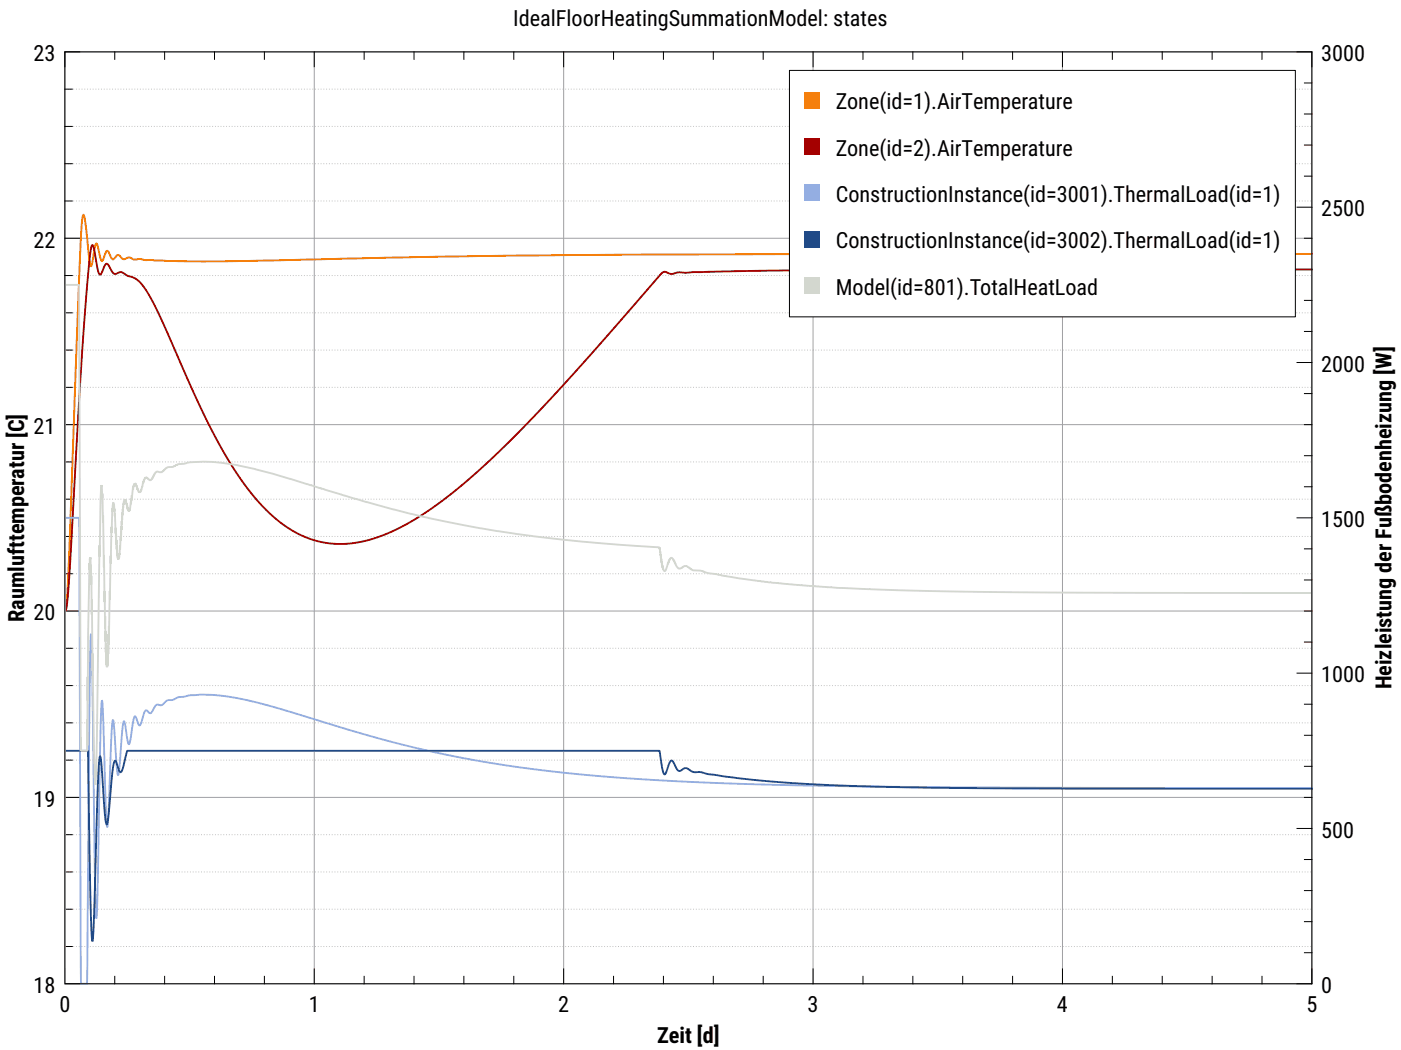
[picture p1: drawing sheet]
<svg xmlns="http://www.w3.org/2000/svg" width="200mm" height="150mm" viewBox="0 0 200 150" stroke-linecap="round" stroke-linejoin="round" font-family="sans-serif">
<g fill="none" stroke="#c0c0c0" stroke-width=".14" stroke-dasharray=".1 .3" stroke-linecap="butt">
<path d="M9.3 18.1h178M9.3 12.7h178M9.3 39.3h178M9.3 28.7h178M9.3 23.4h178M9.3 55.3h178M9.3 50h178M9.3 44.7h178M9.3 76.6h178M9.3 71.3h178M9.3 66h178M9.3 97.9h178"/>
<path d="M9.3 92.6h178M9.3 81.9h178M9.3 119.2h178M9.3 108.5h178M9.3 103.2h178M9.3 135.2h178M9.3 129.8h178M9.3 124.5h178"/>
</g>
<path d="M9.3 7.4h178v133.1h-178zM44.9 7.4v133.1M80.5 7.4v133.1M116.1 7.4v133.1M151.7 7.4v133.1M9.3 34h178M9.3 60.6h178M9.3 87.2h178M9.3 113.9h178" fill="none" stroke="#a0a0a4" stroke-width=".14"/>
<g fill="none" stroke="#000" stroke-width=".14">
<path d="M9.3 7.4v2.1M9.3 18.1h1M9.3 12.7h1M9.3 7.4h2.1M16.4 7.4v1.1M23.5 7.4v1.1M30.6 7.4v1.1M37.7 7.4v1.1M44.9 7.4v2.1M52 7.4v1.1M59.1 7.4v1.1M66.2 7.4v1.1"/>
<path d="M73.4 7.4v1.1M80.5 7.4v2.1M87.6 7.4v1.1M94.7 7.4v1.1M101.8 7.4v1.1M109 7.4v1.1M116.1 7.4v2.1M123.2 7.4v1.1M130.3 7.4v1.1M137.4 7.4v1.1M144.6 7.4v1.1M151.7 7.4v2.1"/>
<path d="M158.8 7.4v1.1M165.9 7.4v1.1M173.1 7.4v1.1M180.2 7.4v1.1M185.2 7.4h2.1v2.1M186.2 16.3h1.1M186.2 11.8h1.1M9.3 39.3h1M9.3 28.7h1M9.3 23.4h1M9.3 34h2.1M185.2 29.6h2.1"/>
<path d="M186.2 34h1.1M186.2 38.5h1.1M186.2 25.2h1.1M186.2 20.7h1.1M9.3 55.3h1M9.3 50h1M9.3 44.7h1M185.2 51.8h2.1M186.2 56.2h1.1M186.2 47.3h1.1M186.2 42.9h1.1M9.3 76.6h1"/>
<path d="M9.3 71.3h1M9.3 66h1M9.3 60.6h2.1M185.2 73.9h2.1M186.2 60.6h1.1M186.2 78.4h1.1M186.2 69.5h1.1M186.2 65.1h1.1M9.3 97.9h1M9.3 92.6h1M9.3 81.9h1M9.3 87.2h2.1"/>
<path d="M185.2 96.1h2.1M186.2 87.2h1.1M186.2 91.7h1.1M186.2 82.8h1.1M9.3 119.2h1M9.3 108.5h1M9.3 103.2h1M9.3 113.9h2.1M185.2 118.3h2.1M186.2 113.9h1.1M186.2 109.4h1.1M186.2 105h1.1"/>
<path d="M186.2 100.6h1.1M9.3 138.4v2.1M9.3 135.2h1M9.3 129.8h1M9.3 124.5h1M16.4 139.4v1.1M23.5 139.4v1.1M30.6 139.4v1.1M37.7 139.4v1.1M44.9 138.4v2.1M52 139.4v1.1M59.1 139.4v1.1"/>
<path d="M66.2 139.4v1.1M73.4 139.4v1.1M80.5 138.4v2.1M87.6 139.4v1.1M94.7 139.4v1.1M101.8 139.4v1.1M109 139.4v1.1M116.1 138.4v2.1M123.2 139.4v1.1M130.3 139.4v1.1M137.4 139.4v1.1M144.6 139.4v1.1"/>
<path d="M151.7 138.4v2.1M158.8 139.4v1.1M165.9 139.4v1.1M173.1 139.4v1.1M180.2 139.4v1.1M186.2 136h1.1M186.2 131.6h1.1M186.2 127.2h1.1M186.2 122.7h1.1M187.3 138.4v2.1h-2.1M9.3 140.5h2.1"/>
</g>
<path d="M187.3 36.3l-96.5 .1-24.7 .2-34.6 .7h-6.1l-4.9-.2a1.68 1.68 0 0 0-1.2 0h-.2a1 1 0 0 0-1.4-.1l-.4-.2a.42 .42 0 0 0-.6-.3l-.6 .5-.2-.1-.3-.7a.26 .26 0 0 0-.1-.3 .26 .26 0 0 0-.3 0l-.5 1.2-.2 .1-.2-.5-.3-1.3a.51 .51 0 0 0-.3-.6l-.2 .5-.4 2.4-.1 .3a3.9 3.9 0 0 1-.4-1.9l-.4-4.4-.3-1-.2 1.4-.3 5.5-1.4 37.4a125.5 125.5 0 0 1-.6 12.1l-.1 .1" fill="none" stroke="#f57900" stroke-width=".26"/>
<path d="M187.3 38.5h-64.3l-14.9 .2-10.5 .2a4 4 0 0 0-1.8 .2l-.8-.3-.3 .1-1.4 1.4a494.9 494.9 0 0 1-17.3 19.4 113.6 113.6 0 0 1-12.3 11.4 32.2 32.2 0 0 1-11.2 6 13.9 13.9 0 0 1-13.6-3.4 38.9 38.9 0 0 1-8-10.9l-3.1-6.4-5.7-12.7a9.6 9.6 0 0 0-2.9-4l-1.1-.4a1.14 1.14 0 0 0-1.6-.2l-.4-.2-.6-1-.3-.2-.3 .2-.5 1.2-.1 .1-.1-.1-.3-.8-.5-3-.2-.3-.1 .1a25.9 25.9 0 0 0-.6 5.2l-1.1 14.5-1.2 22.3a97.6 97.6 0 0 1-.7 9.7l-.1 .4h-.1" fill="none" stroke="#a40000" stroke-width=".26"/>
<path d="M9.3 73.9h2l.3 66.6h.8l.1-.9 .3-38.8 .2-10.3a186.8 186.8 0 0 1 .3 12.7l.3 22.5 .2 5.5 .1-4.1 .5-23.8 .2-3.3 .1 2.4 .4 13.3 .2 2.4 .2-2.6 .4-10.5 .2-2.2 .2 1.3 .4 5.6 .2 1 .2-1.3 .3-4.4a3.9 3.9 0 0 1 .3-2l.2 .5 .3 2.3 .2 .5a1.68 1.68 0 0 0 .3-1.2l.3-2 .3-.8 .1 .2 .5 1.1a.29 .29 0 0 0 .3-.4l.4-1.5a.25 .25 0 0 1 .2-.2 .25 .25 0 0 1 .3 0l.2 .3h.2l.8-1.1 .2-.1 .6 .1 .7-.7h.4a2.31 2.31 0 0 0 1.4-.5h.5a10.9 10.9 0 0 1 3.3-.3 44.6 44.6 0 0 1 12 2.4l7.4 2.3a173.3 173.3 0 0 0 42.1 7.3l14.8 .7 17.3 .4 24.7 .2h39.6" fill="none" stroke="#93aee4" stroke-width=".26"/>
<path d="M9.3 107.2h3.2l.4 21.4 .3 5.8a23.2 23.2 0 0 0 .3-4.7l.4-14.4a57.2 57.2 0 0 1 .3-7.2l.1-.1 .2 1.4 .5 6.9 .2 1.4 .3-1.3 .3-3.9a14.1 14.1 0 0 1 .5-3.8l.1-.1 .1 .1 .5 1.4 .2 .2 .3-.6 .7-2.5h76l.4 2.6 .2 .8a.23 .23 0 0 0 .3-.3l.4-1.3 .3-.4a.34 .34 0 0 1 .4 .4l.3 .7a.45 .45 0 0 0 .8 .3l.5-.3 .5 .1a1.77 1.77 0 0 0 1.7 .4l1.1 .3 1.3 .2a136.4 136.4 0 0 0 15.6 1.4l9.9 .3 12.4 .2h47" fill="none" stroke="#204a87" stroke-width=".26"/>
<path d="M187.3 84.7l-42-.1-12.4-.2-9.5-.3-9.4-.5-6-.6-5.1-.8-1.8-.3-1.1-.4-1.1-.1-.3-.1-.3-.3a.62 .62 0 0 0-.9 0l-.2 .2-.4-.1-.4-.7v.1l-.3-.7-.3-.2-.2 .3v-.1v.3l-.1-.2-.5 1.6-.2 .1-.1-.4v.1l-.1-.4v.2v-.4l-.1 .2-.3-2.7v.2l-.1-.2a191.6 191.6 0 0 1-37.9-5.4l-5.4-1.5-6.9-2.2a76.8 76.8 0 0 0-12.4-3 16.2 16.2 0 0 0-4.9 .1l-1.1 .1-.8 .4h-.8l-.7 .7a.59 .59 0 0 1-.7-.1l-.3 .1-.1 .2v-.1l-.3 .8-.1-.1v.2v-.1l-.2 .3-.3-.1-.3-.3h-.2l-.2 .7v-.2l-.3 1.2v.1l-.1-.2v.3v-.1l-.1 .3h-.2l-.1-.3v.1l-.3-1v.1l-.1-.2-.1 .1v-.1l-.2 .9v-.3l-.3 2.4v-.4l-.2 1.4-.1-.1-.1 .1v-.2v.1v-.3l-.1 .2-.3-1.4v.1l-.1-.2-.1 .2-.2 2.1v-.4l-.1 1v-.4l-.3 4.7v-.6v1.3l-.1-.2-.1 .9-.1-.4v.2v-.6v.3l-.1-.8v.4l-.3-6.4-.1 .4v-1v.1l-.1-.4-.1 1.4-.1-.5-.1 3.5v-.9l-.3 15.2-.1-1v4l-.1-1.3-.1 3.2v-.2l-.1 .2v-.9v.6v-1.6l-.1 .9v-2.4v1.2l-.4-19.5v1.1l-.1-4.2v.6l-.1-1.8-.1 2-.2 8.2v-1.6l-.4 27.6-.1 4.7-.1 1.8-.2-5.1-.4-24.7v1.3v-2.8v1.2l-.1-2.3-.1 1.7v-.9l-.2 10.5-.1 15.5v-3.7l-.1 4.5h-.8v-1.9l-.1 1.9-.2-66.5h-2v99.8" fill="none" stroke="#d3d7cf" stroke-width=".26"/>
<path d="M112.7 10.1h72.2v35.1h-72.2z" fill="#fff" stroke="#000" stroke-width=".14"/>
<path d="M114.8 13.1h2.3v2.4h-2.3z" fill-rule="evenodd" fill="#f57900"/>
<path d="M114.8 19.7h2.3v2.4h-2.3z" fill-rule="evenodd" fill="#a40000"/>
<path d="M114.8 26.3h2.3v2.4h-2.3z" fill-rule="evenodd" fill="#93aee4"/>
<path d="M114.8 32.9h2.3v2.4h-2.3z" fill-rule="evenodd" fill="#204a87"/>
<path d="M114.8 39.6h2.3v2.3h-2.3z" fill-rule="evenodd" fill="#d3d7cf"/>
<path d="M9.3 7.4h178v133.1h-178z" fill="none" stroke="#000" stroke-width=".14"/>
<g font-size="3.2">
<text x="73.3" y="3.7">IdealFloorHeatingSummationModel: states</text>
<text x="4.8" y="8.7">23</text>
<text x="188.6" y="8.7">3000</text>
<text x="119.3" y="15.6">Zone(id=1).AirTemperatur</text>
<text x="151.7" y="15.6">e</text>
<text x="119.3" y="22.2">Zone(id=2).AirTemperatur</text>
<text x="151.7" y="22.2">e</text>
<text x="119.3" y="28.8">ConstructionInstance(id=3</text>
<text x="152.5" y="28.8">001).ThermalLoad(id=1)</text>
<text x="4.8" y="35.3">22</text>
<text x="119.3" y="35.5">ConstructionInstance(id=3</text>
<text x="152.5" y="35.5">002).ThermalLoad(id=1)</text>
<text x="188.6" y="30.9">2500</text>
<text x="119.3" y="42.1">Model(id=801).TotalHeatL</text>
<text x="152.1" y="42.1">oad</text>
<text x="188.6" y="53.1">2000</text>
<text x="4.8" y="62">21</text>
<text x="188.6" y="75.3">1500</text>
<text x="3.4" y="88.8" transform="rotate(-90 3.4 88.8)">Raumlufttemperatur [C]</text>
<text x="4.8" y="88.6">20</text>
<text x="188.6" y="97.4">1000</text>
<text x="198.7" y="98.4" transform="rotate(-90 198.7 98.4)">Heizleistung der Fußbodenheizung [W]</text>
<text x="4.8" y="115.2">19</text>
<text x="188.6" y="119.6">500</text>
<text x="4.8" y="141.8">18</text>
<text x="188.6" y="141.8">0</text>
<text x="8.5" y="144.4">0</text>
<text x="44.1" y="144.4">1</text>
<text x="79.7" y="144.4">2</text>
<text x="93.8" y="148.9">Zeit [d]</text>
<text x="115.3" y="144.4">3</text>
<text x="150.9" y="144.4">4</text>
<text x="186.5" y="144.4">5</text>
</g>
</svg>
